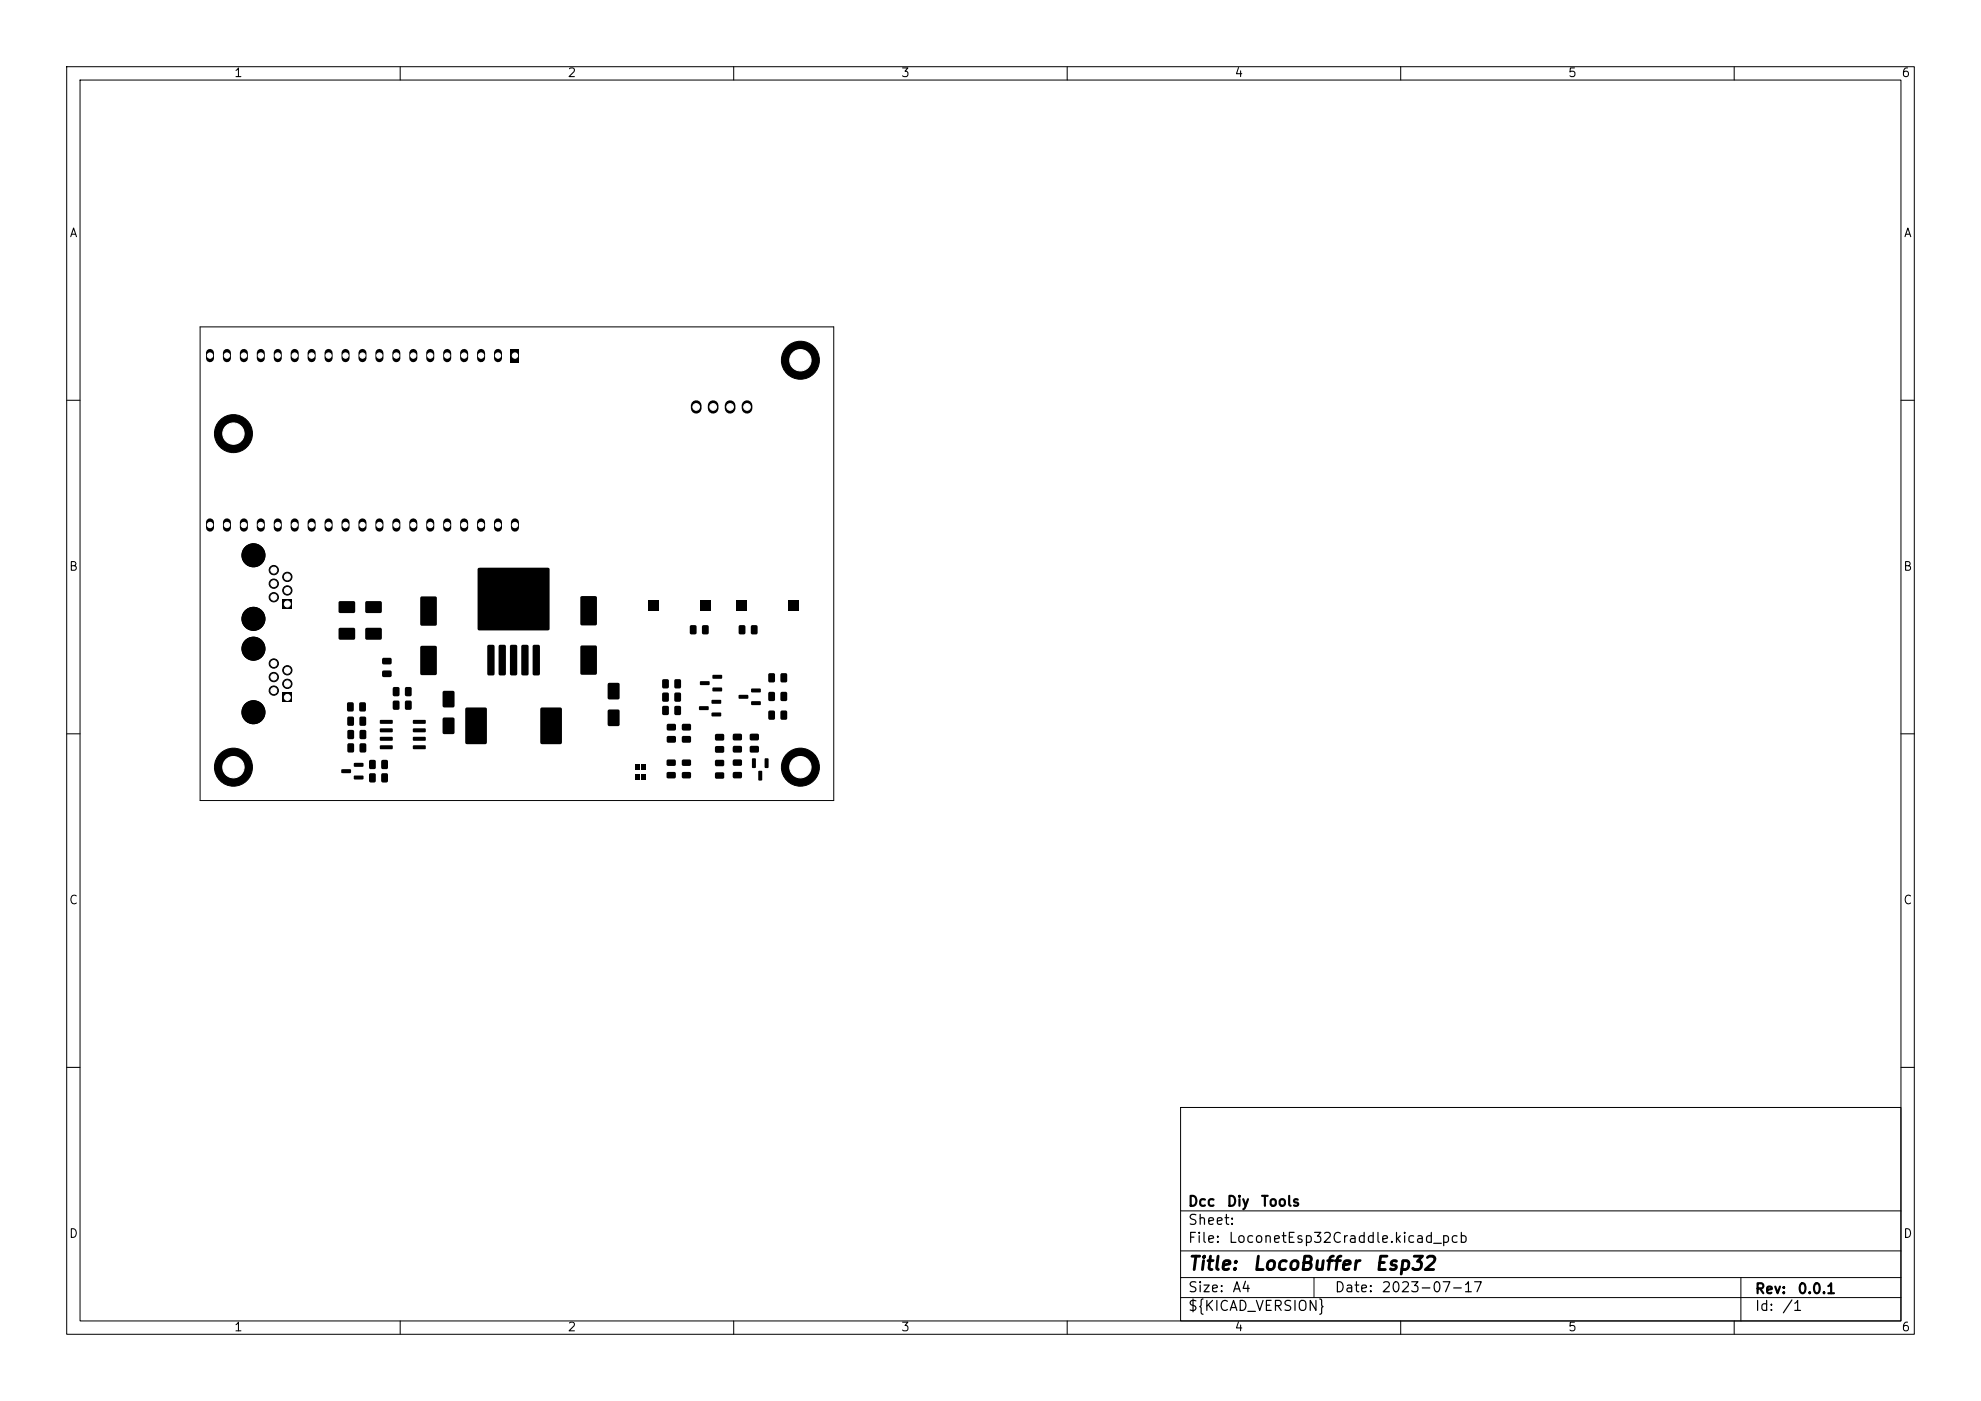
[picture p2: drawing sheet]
<svg xmlns="http://www.w3.org/2000/svg" width="297mm" height="210mm" viewBox="0 0 297 210" stroke-linecap="round" stroke-linejoin="round" font-family="sans-serif">
<g fill="none" stroke="#000" stroke-width=".15">
<path d="M10 10h277v190h-277zM12 12h273v186h-273zM60 10v2M110 10v2M160 10v2M210 10v2M260 10v2M30 49h95v71h-95zM10 60h2M285 60h2M10 110h2M285 110h2"/>
<path d="M10 160h2M177 166h108v32h-108zM285 160h2M60 198v2M110 198v2M160 198v2M177 194.5h108M177 191.5h108M177 187.5h108M177 181.5h108M197 191.5v3M210 198v2"/>
<path d="M260 198v2M261 191.5v6.5"/>
</g>
<g fill="#000">
<path d="M76.6 52.3h1.2v2h-1.2zM42.4 89.8h1.4v1.4h-1.4zM50.8 94.2h2.4v1.6h-2.4zM50.8 90.2h2.4v1.6h-2.4zM54.8 94.2h2.4v1.6h-2.4zM54.8 90.2h2.4v1.6h-2.4zM57.3 98.7l1.3-.1 .1 .3v.5l-.2 .2h-1.1l-.1-.2zM63.1 89.5l2.1-.1 .3 .2v4l-.2 .2h-2.1l-.2-.2zM71.7 85.2h10.6v9.2h-10.6zM87.1 89.4h2.2l.2 .1v4l-.2 .2-2 .1-.3-.2zM97.2 90h1.5v1.5h-1.5zM103.5 93.8l.7-.1 .2 .2v1l-.1 .2h-.6l-.3-.2z"/>
<path d="M105 90h1.5v1.5h-1.5zM105.3 93.8l.7-.1 .2 .2 .1 1-.2 .2h-.6l-.2-.2zM110.8 93.8l.7-.1 .2 .2 .1 1-.2 .2h-.6l-.2-.2zM110.5 90h1.5v1.5h-1.5zM112.6 93.8l.7-.1 .3 .2v1l-.2 .2h-.6l-.2-.2zM118.2 90h1.5v1.5h-1.5zM42.4 103.8h1.4v1.4h-1.4zM52.1 107.5l.7-.1 .3 .2v1l-.2 .2h-.6l-.2-.1zM52.1 109.5l.7-.1 .3 .2v1l-.2 .2h-.6l-.2-.1zM51.2 115.3h1.3l.1 .5-.1 .1h-1.2l-.1-.2zM52.1 105.3h.7l.2 .1v1l-.1 .2-.6 .1-.3-.2zM52.1 111.5l.7-.1 .3 .2v1l-.2 .2h-.6l-.2-.1z"/>
<path d="M54 107.5l.7-.1 .2 .2v1l-.2 .2h-.6l-.2-.1zM54 109.5l.7-.1 .2 .2v1l-.1 .2h-.7l-.2-.1zM53.1 116.3h1.3l.1 .5h-.1h-1.3l-.1-.1zM53.1 114.4h1.3l.1 .5h-.1h-1.3l-.1-.1zM53.9 105.3h.7l.2 .1 .1 1-.2 .2-.6 .1-.2-.2zM54 111.5l.7-.1 .2 .2v1l-.1 .2h-.7l-.2-.1zM55.4 114l.7-.1 .2 .2v.9l-.1 .3h-.6l-.3-.2zM55.4 116l.7-.1 .2 .2v.9l-.1 .3h-.6l-.3-.2zM57 107.9h1.8l.1 .5-.2 .1h-1.7l-.1-.1zM57 109.2h1.8l.1 .5-.2 .1h-1.7l-.1-.2zM57 110.5h1.8l.1 .5h-.2h-1.7l-.1-.1zM57 111.8l1.8-.1 .1 .5-.2 .1h-1.7l-.1-.1z"/>
<path d="M57.3 100.6l1.3-.1 .1 .3v.5l-.2 .2h-1.1l-.1-.2zM57.2 114l.7-.1 .3 .2v.9l-.2 .3h-.6l-.2-.2zM57.2 116l.7-.1 .3 .2v.9l-.2 .3h-.6l-.2-.2zM59 103h.7l.2 .1v1l-.2 .3h-.6l-.2-.2zM59 105.1l.7-.1 .2 .2v1l-.2 .2h-.6l-.2-.1zM60.8 103h.7l.2 .1v1l-.1 .3h-.6l-.3-.2zM60.8 105.1l.7-.1 .2 .2v1l-.1 .2h-.6l-.3-.1zM61.9 111.8l1.8-.1 .1 .5-.1 .1h-1.7l-.1-.1zM61.9 110.5h1.8l.1 .5h-.1h-1.7l-.1-.1zM61.9 109.2h1.8l.1 .5-.1 .1h-1.7l-.1-.2zM61.9 107.9h1.8l.1 .5-.1 .1h-1.7l-.1-.1zM63.1 96.9l2.1-.1 .3 .2v4l-.2 .2h-2.1l-.2-.2z"/>
<path d="M66.4 107.6h1.7v2.4h-1.7zM66.4 103.6h1.7v2.4h-1.7zM69.8 106.1h2.9l.3 .1v5.1l-.2 .2-2.8 .1-.2-.2zM73.1 96.7h.8l.3 .2v4.1l-.3 .3-.7-.1-.2-.2zM74.8 96.7h.8l.2 .2v4.1l-.2 .3-.7-.1-.1-.2zM76.5 96.7h.8l.2 .2v4.1l-.2 .3-.7-.1-.1-.2zM78.2 96.7h.8l.2 .2v4.1l-.2 .3-.7-.1-.2-.2zM79.9 96.7h.8l.2 .2v4.1l-.2 .3-.7-.1-.2-.2zM81.1 106.1h2.9l.2 .1 .1 5.1-.2 .2-2.9 .1-.2-.2zM87.1 96.8h2.2l.2 .1v4l-.2 .2-2 .1-.3-.2zM91.2 106.4h1.6v2.4h-1.6zM91.2 102.4h1.6v2.4h-1.6z"/>
<path d="M95.2 114.6h.7v.8h-.7zM95.2 116h.7v.9h-.7zM96.1 114.6h.6v.8h-.6zM96.1 116h.6v.9h-.6zM100 115.8l1.2-.1 .1 .3v.5l-.2 .2h-1l-.2-.3zM100 113.9h1.2l.1 .2v.6l-.2 .1h-1l-.2-.2zM100 110.4l1.2-.1 .2 .3-.1 .6-.2 .1h-1l-.1-.2zM100 108.6l1.2-.1 .2 .2-.1 .7-.2 .1h-1l-.1-.2zM99.3 101.9l.7-.1 .3 .2v1l-.2 .2h-.6l-.2-.2zM99.3 105.9l.7-.1 .3 .2v1l-.2 .2h-.6l-.2-.2zM99.3 103.9l.7-.1 .3 .2v1l-.2 .2h-.6l-.2-.2zM101.2 101.9l.7-.1 .2 .2v1l-.1 .2h-.7l-.2-.2z"/>
<path d="M101.2 105.9l.7-.1 .2 .2v1l-.1 .2h-.7l-.2-.2zM101.2 103.9l.7-.1 .2 .2v1l-.1 .2h-.7l-.2-.2zM102.3 115.8l1.2-.1 .1 .3v.5l-.2 .2h-1l-.2-.3zM102.3 113.9h1.2l.1 .2v.6l-.2 .1h-1l-.2-.2zM102.3 110.4l1.2-.1 .1 .3v.6l-.2 .1h-1l-.2-.2zM102.3 108.6l1.2-.1 .1 .2v.7l-.2 .1h-1l-.2-.2zM104.8 105.9h1.4l.1 .5-.2 .1-1.2-.1-.1-.1zM105 102.1h1.3l.1 .5-.2 .1h-1.2l-.1-.1zM107.3 115.8h1.1l.2 .2v.6l-.3 .1h-1l-.1-.2zM107.3 114l1.1-.1 .2 .2v.6l-.3 .2-1-.1-.1-.2zM107.3 111.9l1.1-.1 .2 .3v.6l-.3 .1h-1l-.1-.2zM107.3 110.1l1.1-.1 .2 .2v.7l-.3 .1h-1l-.1-.2z"/>
<path d="M106.7 106.8h1.3l.1 .5-.1 .1h-1.2l-.1-.1zM106.7 104.9h1.3l.1 .5-.1 .1h-1.2l-.1-.1zM106.8 103.1h1.4l.1 .5-.2 .1-1.2-.1-.1-.1zM106.8 101.2h1.4l.1 .5-.2 .1-1.2-.1-.1-.1zM109.9 115.8l1.2-.1 .2 .2-.1 .6-.2 .2h-1l-.1-.3zM109.9 113.9l1.2-.1 .2 .3-.1 .6-.2 .1h-1l-.1-.2zM109.9 111.9l1.2-.1 .2 .2-.1 .7-.2 .1h-1l-.1-.2zM109.9 110h1.2l.2 .2-.1 .6-.2 .2h-1l-.1-.3zM110.8 104.2h1.3l.1 .5-.2 .1-1.2-.1-.1-.1zM112.8 113.7h.4l.1 .1v1.2l-.1 .1-.5-.1zM112.5 110h1.1l.2 .2v.6l-.3 .2h-1l-.1-.3zM112.5 111.9l1.1-.1 .2 .2v.7l-.3 .1h-1l-.1-.2z"/>
<path d="M112.6 105.1h1.4l.1 .5-.2 .1h-1.2l-.1-.1zM112.6 103.2h1.4l.1 .5-.2 .1h-1.2l-.1-.1zM113.7 115.6l.4-.1 .2 .1v1.3l-.1 .1-.5-.1zM114.7 113.7h.4l.1 .1v1.2l-.1 .1-.5-.1zM115.2 106.6l.7-.1 .3 .2v1l-.2 .2h-.6l-.2-.2zM115.2 103.8l.7-.1 .3 .2v1l-.2 .2h-.6l-.2-.2zM115.2 101l.7-.1 .3 .2v1l-.2 .2h-.6l-.2-.2zM117.1 106.6l.7-.1 .2 .2v1l-.1 .2h-.7l-.2-.2zM117.1 103.8l.7-.1 .2 .2v1l-.1 .2h-.7l-.2-.2zM117.1 101l.7-.1 .2 .2v1l-.1 .2h-.7l-.2-.2z"/>
</g>
<g fill="#000" stroke="#000" stroke-width=".15">
<circle cx="120" cy="54" r="2.85"/>
<circle cx="35" cy="65" r="2.85"/>
<circle cx="38" cy="83.2" r="1.72"/>
<circle cx="38" cy="92.8" r="1.72"/>
<circle cx="38" cy="97.2" r="1.72"/>
<circle cx="41" cy="87.5" r=".7"/>
<circle cx="41" cy="99.5" r=".7"/>
<circle cx="41" cy="85.5" r=".7"/>
<circle cx="41" cy="89.5" r=".7"/>
<circle cx="43.1" cy="88.5" r=".7"/>
<circle cx="43.1" cy="86.5" r=".7"/>
<circle cx="35" cy="115" r="2.85"/>
<circle cx="38" cy="106.8" r="1.72"/>
<circle cx="41" cy="101.5" r=".7"/>
<circle cx="41" cy="103.5" r=".7"/>
<circle cx="43.1" cy="102.5" r=".7"/>
<circle cx="43.1" cy="100.5" r=".7"/>
<circle cx="120" cy="115" r="2.85"/>
</g>
<g fill="none" stroke="#000" stroke-width="1.2">
<path d="M31.5 52.9v.8M34 52.9v.8M36.6 52.9v.8M39.1 52.9v.8M41.6 52.9v.8M44.2 52.9v.8M46.7 52.9v.8M49.3 52.9v.8M51.8 52.9v.8M54.3 52.9v.8M56.9 52.9v.8M59.4 52.9v.8"/>
<path d="M62 52.9v.8M64.5 52.9v.8M67 52.9v.8M69.6 52.9v.8M72.1 52.9v.8M74.7 52.9v.8M31.5 78.3v.8M34 78.3v.8M36.6 78.3v.8M39.1 78.3v.8M41.6 78.3v.8M44.2 78.3v.8"/>
<path d="M46.7 78.3v.8M49.3 78.3v.8M51.8 78.3v.8M54.3 78.3v.8M56.9 78.3v.8M59.4 78.3v.8M62 78.3v.8M64.5 78.3v.8M67 78.3v.8M69.6 78.3v.8M72.1 78.3v.8M74.7 78.3v.8"/>
<path d="M77.2 78.3v.8"/>
</g>
<path d="M104.4 60.8v.4M106.9 60.8v.4M109.5 60.8v.4M112 60.8v.4" fill="none" stroke="#000" stroke-width="1.6"/>
<g fill="#fff" stroke="#fff" stroke-width=".15">
<circle cx="43.1" cy="90.5" r=".44"/>
<circle cx="41" cy="89.5" r=".44"/>
<circle cx="43.1" cy="88.5" r=".44"/>
<circle cx="41" cy="87.5" r=".44"/>
<circle cx="43.1" cy="86.5" r=".44"/>
<circle cx="41" cy="85.5" r=".44"/>
<circle cx="43.1" cy="104.5" r=".45"/>
<circle cx="41" cy="103.5" r=".45"/>
<circle cx="43.1" cy="102.5" r=".45"/>
<circle cx="41" cy="101.5" r=".45"/>
<circle cx="43.1" cy="100.5" r=".45"/>
<circle cx="41" cy="99.5" r=".45"/>
<circle cx="35" cy="65" r="1.6"/>
<circle cx="35" cy="115" r="1.6"/>
<circle cx="120" cy="115" r="1.6"/>
<circle cx="120" cy="54" r="1.6"/>
<circle cx="77.2" cy="53.3" r=".4"/>
<circle cx="74.7" cy="53.3" r=".4"/>
<circle cx="72.1" cy="53.3" r=".4"/>
<circle cx="69.6" cy="53.3" r=".4"/>
<circle cx="67" cy="53.3" r=".4"/>
<circle cx="64.5" cy="53.3" r=".4"/>
<circle cx="62" cy="53.3" r=".4"/>
<circle cx="59.4" cy="53.3" r=".4"/>
<circle cx="56.9" cy="53.3" r=".4"/>
<circle cx="54.3" cy="53.3" r=".4"/>
<circle cx="51.8" cy="53.3" r=".4"/>
<circle cx="49.3" cy="53.3" r=".4"/>
<circle cx="46.7" cy="53.3" r=".4"/>
<circle cx="44.2" cy="53.3" r=".4"/>
<circle cx="41.6" cy="53.3" r=".4"/>
<circle cx="39.1" cy="53.3" r=".4"/>
<circle cx="36.6" cy="53.3" r=".4"/>
<circle cx="34" cy="53.3" r=".4"/>
<circle cx="31.5" cy="53.3" r=".4"/>
<circle cx="31.5" cy="78.7" r=".4"/>
<circle cx="34" cy="78.7" r=".4"/>
<circle cx="36.6" cy="78.7" r=".4"/>
<circle cx="39.1" cy="78.7" r=".4"/>
<circle cx="41.6" cy="78.7" r=".4"/>
<circle cx="44.2" cy="78.7" r=".4"/>
<circle cx="46.7" cy="78.7" r=".4"/>
<circle cx="49.3" cy="78.7" r=".4"/>
<circle cx="51.8" cy="78.7" r=".4"/>
<circle cx="54.3" cy="78.7" r=".4"/>
<circle cx="56.9" cy="78.7" r=".4"/>
<circle cx="59.4" cy="78.7" r=".4"/>
<circle cx="62" cy="78.7" r=".4"/>
<circle cx="64.5" cy="78.7" r=".4"/>
<circle cx="67" cy="78.7" r=".4"/>
<circle cx="69.6" cy="78.7" r=".4"/>
<circle cx="72.1" cy="78.7" r=".4"/>
<circle cx="74.7" cy="78.7" r=".4"/>
<circle cx="77.2" cy="78.7" r=".4"/>
<circle cx="104.4" cy="61" r=".5"/>
<circle cx="106.9" cy="61" r=".5"/>
<circle cx="109.5" cy="61" r=".5"/>
<circle cx="112" cy="61" r=".5"/>
</g>
<g font-size="2">
<text x="178" y="190.9">Title:</text>
<text x="187.7" y="190.9">LocoBuffer</text>
<text x="206" y="190.9">Esp32</text>
</g>
<g font-size="1.5">
<text x="178" y="184">Sheet:</text>
<text x="178" y="181.2">Dcc</text>
<text x="183.8" y="181.2">Diy</text>
<text x="188.9" y="181.2">Tools</text>
<text x="178" y="186.7">File:</text>
<text x="184.1" y="186.7">LoconetEsp32Craddle.kicad_pcb</text>
<text x="178" y="196.9">${KICAD_VERSION}</text>
<text x="178" y="194.1">Size:</text>
<text x="184.7" y="194.1">A4</text>
<text x="200" y="194.1">Date:</text>
<text x="207" y="194.1">2023-07-17</text>
<text x="263" y="194.3">Rev:</text>
<text x="263" y="196.9">Id:</text>
<text x="267.1" y="196.9">/1</text>
<text x="269.4" y="194.3">0.0.1</text>
</g>
<g font-size="1.3">
<text x="35" y="11.9">1</text>
<text x="85" y="11.9">2</text>
<text x="135" y="11.9">3</text>
<text x="185" y="11.9">4</text>
<text x="235" y="11.9">5</text>
<text x="285" y="11.9">6</text>
<text x="10.3" y="35.9">A</text>
<text x="285.4" y="35.9">A</text>
<text x="10.3" y="85.9">B</text>
<text x="285.3" y="85.9">B</text>
<text x="10.3" y="135.9">C</text>
<text x="285.3" y="135.9">C</text>
<text x="10.3" y="185.9">D</text>
<text x="285.3" y="185.9">D</text>
<text x="35" y="199.9">1</text>
<text x="85" y="199.9">2</text>
<text x="135" y="199.9">3</text>
<text x="185" y="199.9">4</text>
<text x="235" y="199.9">5</text>
<text x="285" y="199.9">6</text>
</g>
</svg>
